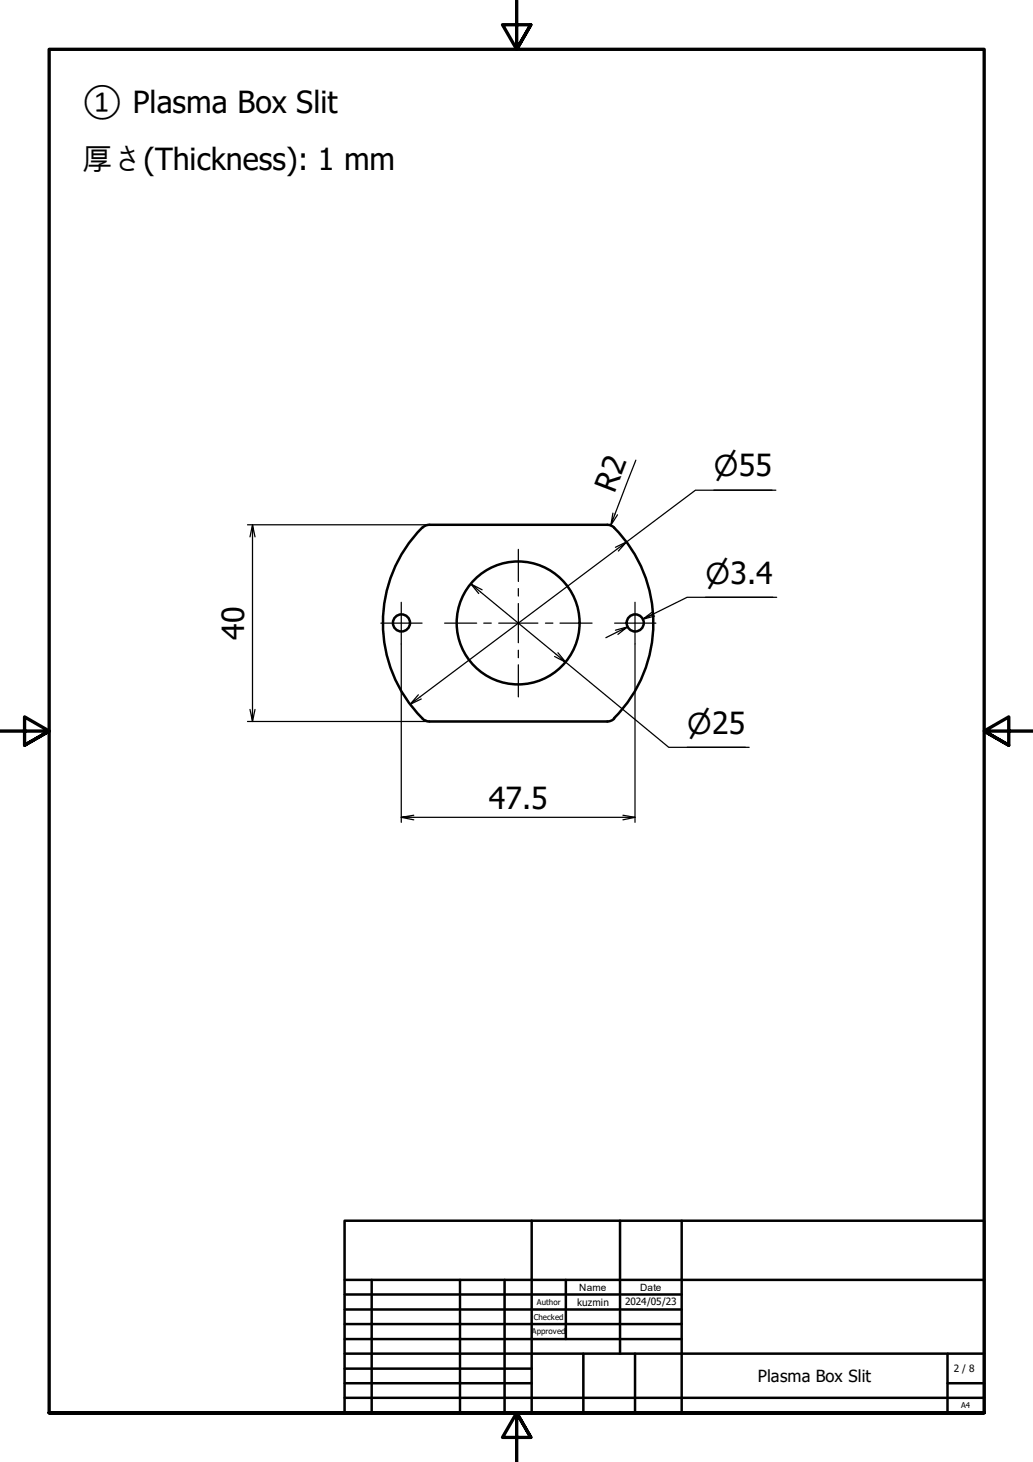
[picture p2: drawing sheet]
<svg xmlns="http://www.w3.org/2000/svg" width="210mm" height="297mm" viewBox="0 0 210 297" stroke-linecap="round" stroke-linejoin="round" font-family="sans-serif">
<!-- layer: Visible (ISO) -->
<g fill="none" stroke="#000" stroke-width=".51">
<path d="M85.8 107.2a27.5 27.5 0 0 0 0 38.8M123.4 106.6h-36.2l-.7 .2-.7 .4M123.4 106.6l.8 .2 .6 .4M124.7 107.2a27.5 27.5 0 0 1 0 38.8M85.8 146l.7 .4 .7 .2h36.2M124.8 146l-.6 .4-.8 .2"/>
<circle cx="81.6" cy="126.6" r="1.74"/>
<circle cx="105.3" cy="126.6" r="12.5"/>
<circle cx="129.1" cy="126.6" r="1.74"/>
</g>
<!-- layer: Border (ISO) -->
<path d="M105 0v10l-2.9-5h5.8l-2.9 5 2.9-5M0 148.5h10l-5-2.8v5.7l5-2.9-5 2.9M210 148.5h-10l5-2.8v5.7l-5-2.9 5 2.9M10 287v-277h190v277h-190h190M107.9 292l-2.9-5 2.9 5h-5.8l2.9-5v10" fill="none" stroke="#000" stroke-width=".68"/>
<!-- layer: Title (ISO) -->
<g fill="none" stroke="#000" stroke-width=".51">
<path d="M70 248h130v39h-130zM108 248v39M126 248v27M138.5 248v39M70 275h130M70 263h68.5M70 266.1h68.5M70 269h68.5M70 272.1h68.5M70 278.1h38M70 260h130M75.5 260v27"/>
<path d="M93.5 260v27M102.5 260v27M115 260v12.1M118.5 275v12M129 275v12M192.5 275v12M70 281h38M70 284h130M192.5 281h7.5"/>
</g>
<!-- layer: Center Mark (ISO) -->
<g fill="none" stroke="#000" stroke-width=".25">
<path d="M105.3 111.6v6.5M105.3 119.6v1.5M77.4 126.6h8.4M81.5 122.4v8.4M90.3 126.6h6.6M98.3 126.6h1.5M101.3 126.6h8M105.3 122.6v8M105.3 132.1v1.5M105.3 135.1v6.5M110.8 126.6h1.6M113.8 126.6h6.5"/>
<path d="M124.9 126.6h8.4M129 122.4v8.4"/>
</g>
<!-- layer: Dimension (ISO) -->
<g fill="none" stroke="#000" stroke-width=".25">
<path d="M129.2 93.5l-5.1 13.2 .4-2.4M145 99.6h11.9M157.6 99.6h-16.3l-14 10.5-2.2 1.1M50.3 106.6h37M51.3 106.6l-.5 2.5M51.8 109.1l-.5-2.5v40l-.5-2.5M95.7 118.6l1.6 2M98 119.8l-2.3-1.2 19.3 16-2.3-1.2M125.5 104.6l-1.4 2.1M125.6 112l1.7-1.9-44 33 1.7-1.9M81.5 130.8v36.3M113.4 132.6l1.6 2 20.9 17.2h16.3"/>
<path d="M125.6 128.9l1.9-1.5-4.4 2.2M127.5 127.4l-2.4 .6M129 130.8v36.3M132.6 124.3l-2 1.5 2.2-1.1M143.3 121.4h13.8M157.8 121.4h-18.2l-9 4.4 2.4-.6M50.3 146.6h37M51.8 144.1l-.5 2.5M85.6 142l-2.3 1.1M139.6 151.8h11.9M81.5 166.1l2.6 .5M84.1 165.6l-2.6 .5h47.5l-2.4 .5"/>
<path d="M126.6 165.6l2.4 .5"/>
</g>
<g font-size="6.2">
<text x="16.7" y="23">① Plasma Box Slit</text>
<text x="16.7" y="34.6">厚さ(Thickness): 1 mm</text>
<text x="124.9" y="100.4" transform="rotate(-69 124.9 100.4)">R2</text>
<text x="49.6" y="130" transform="rotate(-90 49.6 130)">40</text>
<text x="99.3" y="164.4">47.5</text>
</g>
<g font-size="5.8">
<text x="145" y="96.8">⌀55</text>
<text x="143.3" y="118.6">⌀3.4</text>
<text x="139.6" y="149.1">⌀25</text>
</g>
<text font-size="3.4" x="154" y="280.8">Plasma Box Slit</text>
<g font-size="2">
<text x="117.7" y="262.2">Name</text>
<text x="130" y="262.2">Date</text>
<text x="117.3" y="265.3">kuzmin</text>
<text x="127" y="265.1">2024/05/23</text>
<text x="193.8" y="278.7">2 / 8</text>
</g>
<g font-size="1.6">
<text x="108.5" y="268.2">Checked</text>
<text x="109.1" y="265.1">Author</text>
<text x="108" y="271">Approved</text>
<text x="195.3" y="286.1">A4</text>
</g>
</svg>
